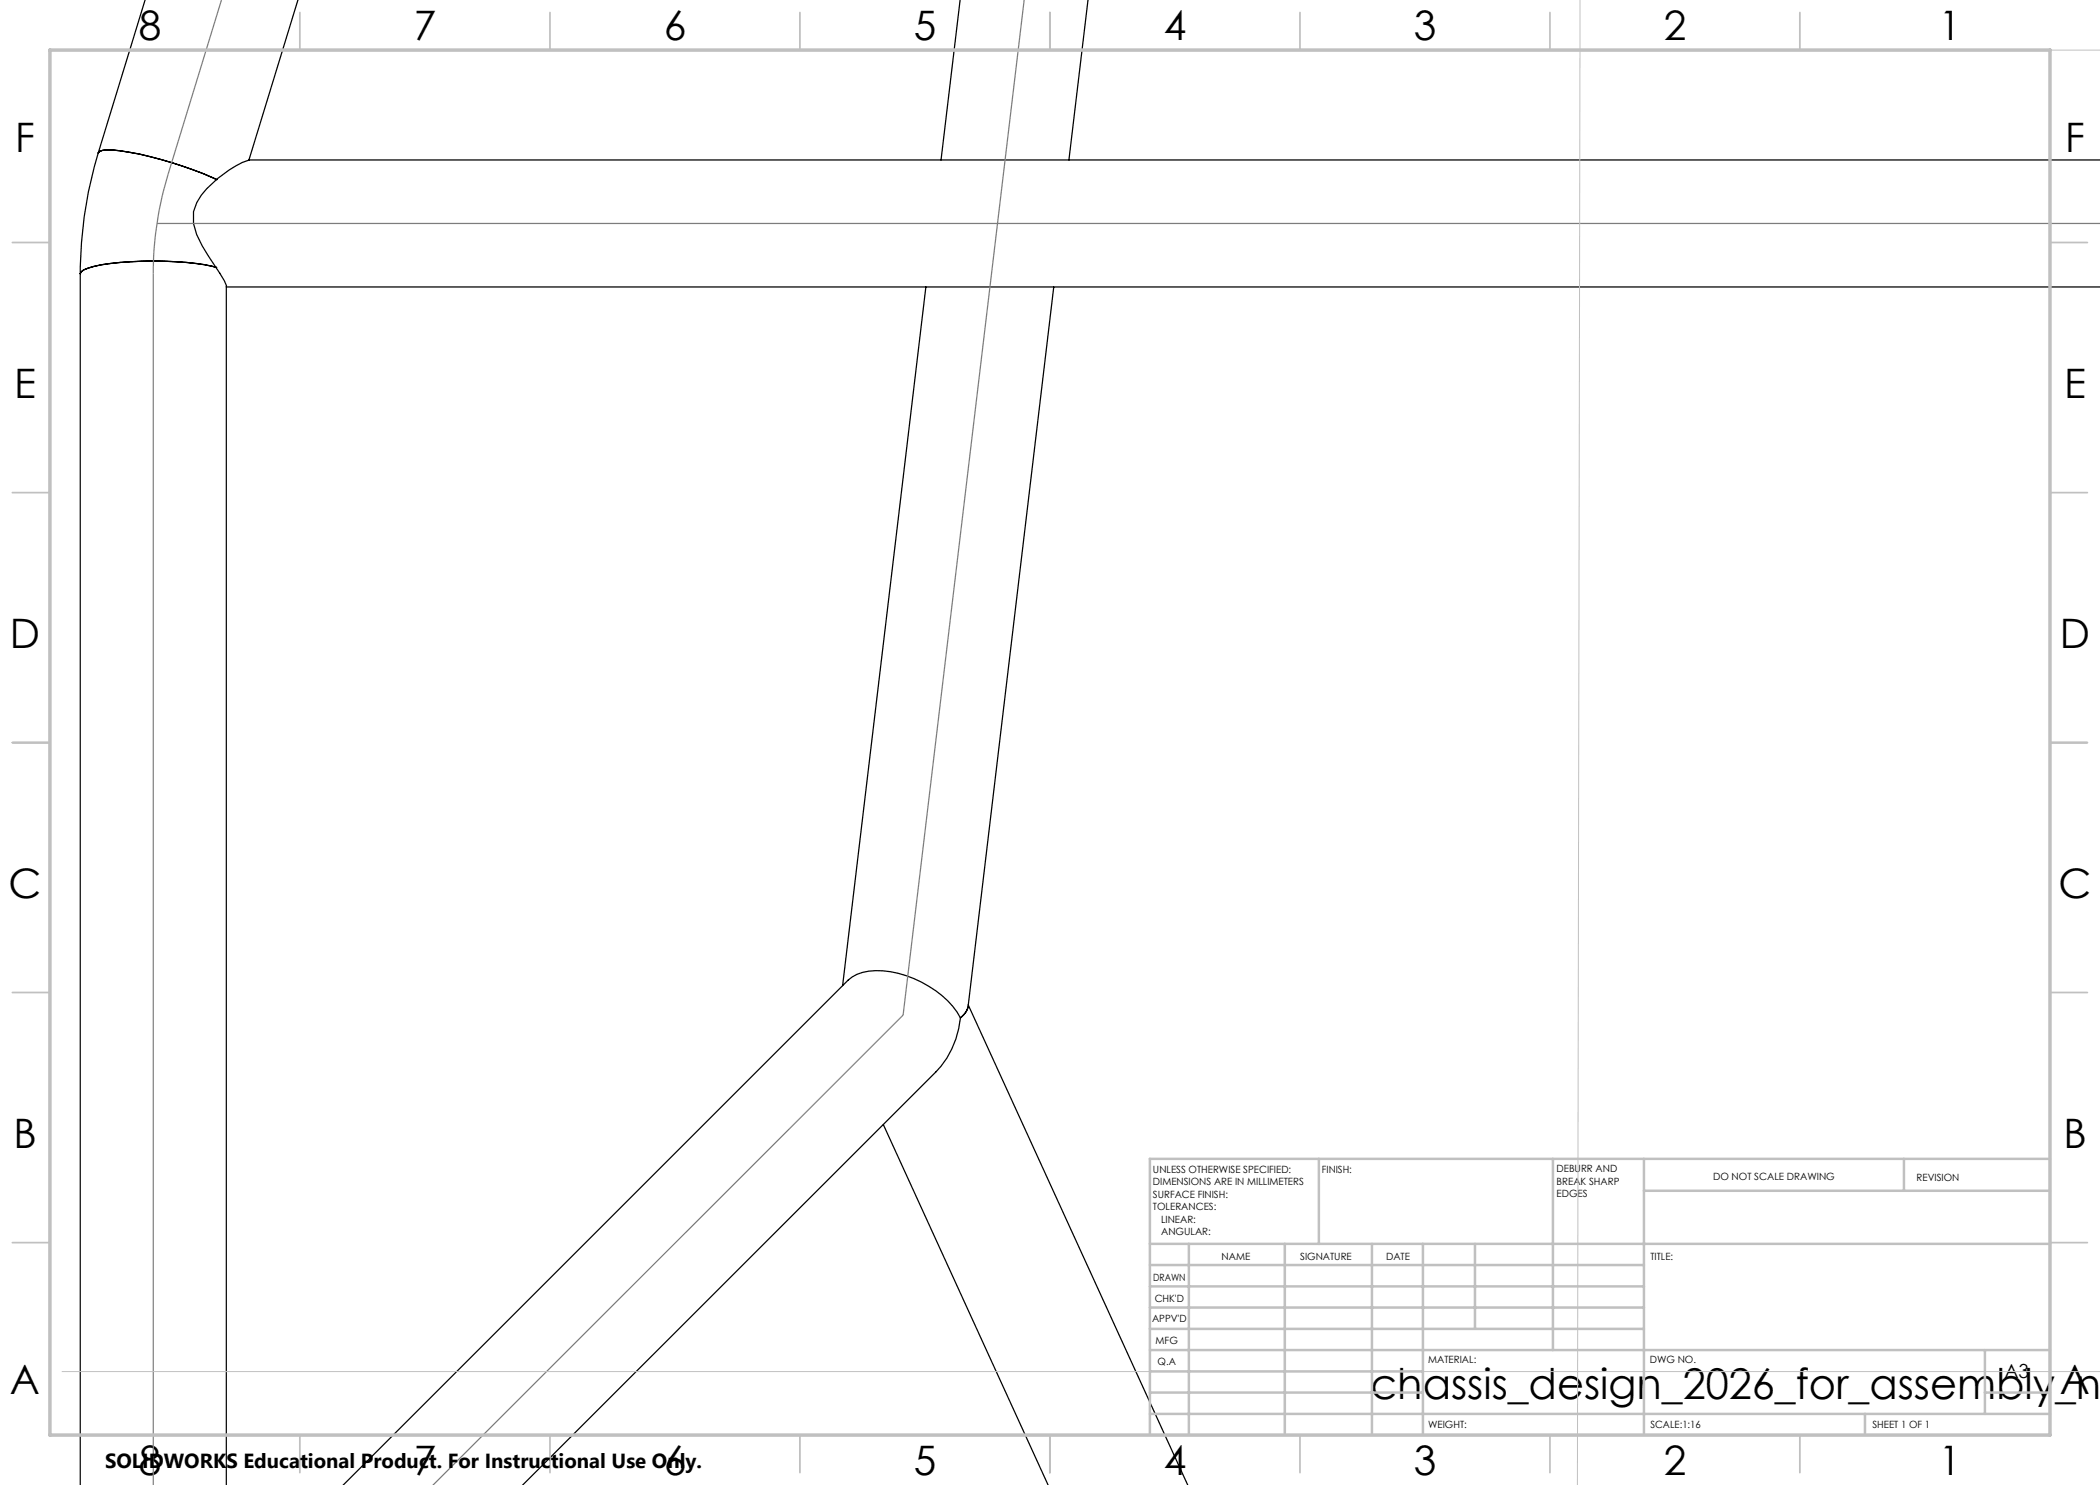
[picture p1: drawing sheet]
<svg xmlns="http://www.w3.org/2000/svg" width="420mm" height="297mm" viewBox="0 0 420 297" stroke-linecap="round" stroke-linejoin="round" font-family="sans-serif">
<g fill="none" stroke="#000" stroke-width=".25">
<path d="M29 0l-9.4 30.6M59.6 0l-9.8 32M192 0l-3.8 32M217.6 0l-3.8 32M19.6 30.6a82.9 82.9 0 0 0-3.5 24.1M19.6 30.6l.4-.3a8.5 8.5 0 0 1 4.3-.1 75.1 75.1 0 0 1 19.1 5.7M19.6 30.6l.4-.3a8.5 8.5 0 0 1 4.3-.1 76.1 76.1 0 0 1 19.1 5.7M49.9 32a20.5 20.5 0 0 0-10.5 8.5l-.7 1.8v2.4a24.5 24.5 0 0 0 4.2 8.4 13.8 13.8 0 0 1 2.4 4.1M49.9 32h370.1M16.1 54.7v242.4M43.3 53.5a64.6 64.6 0 0 0-21.3-.8 17.9 17.9 0 0 0-5.2 1.3l-.6 .4-.1 .3M43.4 53.5a56.1 56.1 0 0 0-17.3-1.2 27.1 27.1 0 0 0-9.3 1.7l-.6 .4-.1 .3"/>
<path d="M45.3 57.2v239.9M45.3 57.4h374.7M185.2 57.4l-16.7 139.7M210.7 57.4l-17.1 144M192.1 203.6a18.1 18.1 0 0 1-5 10.8l-82.6 82.7M192.1 203.6a19.8 19.8 0 0 0-12.5-8.9 13.4 13.4 0 0 0-8.2 .2l-1.8 1.1-101 101.1M193.6 201.4l-.8 1.5-.7 .7M193.6 201.4a3.7 3.7 0 0 1-1.5 2.2M193.6 201l44 96.1M176.7 224.9l32.9 72.2"/>
</g>
<path d="M44.3 0l-10.7 34.9a69.2 69.2 0 0 0-2.9 19.8v242.4M204.8 0l-24.2 203-94 94.1M31.4 44.7h388.6" fill="none" stroke="#808080" stroke-width=".25"/>
<path d="M316 0l-.5 297.1M10 10h410M12.4 274.3h407.6" fill="none" stroke="#c0c0c0" stroke-width=".2"/>
<g fill="none" stroke="#c0c0c0" stroke-width=".35">
<path d="M60 2.5v7.5M110 2.5v7.5M160 2.5v7.5M210 2.5v7.5M260 2.5v7.5M310 2.5v7.5M360 2.5v7.5M2.5 48.5h7.5M410 48.5h7.5M2.5 98.5h7.5M410 98.5h7.5M2.5 148.5h7.5"/>
<path d="M410 148.5h7.5M2.5 198.5h7.5M410 198.5h7.5M2.5 248.5h7.5M410 248.5h7.5M60 287v7.5M110 287v7.5M160 287v7.5M210 287v7.5M260 287v7.5M310 287v7.5M360 287v7.5"/>
</g>
<g fill="none" stroke="#c0c0c0" stroke-width=".5">
<path d="M263.8 231.8v17M310.6 231.8v38.2M328.8 231.8v55.2M328.8 238.2h81.2M380.8 231.8v6.4M410 231.8h-180v55.2M230 248.8h180M230 257.3h98.8M230 253h98.8M237.8 248.8v38.2M257 248.8v38.2M274.4 248.8v38.2"/>
<path d="M284.6 248.8v38.2M295 248.8v17M230 265.8h98.8M230 261.5h98.8M230 278.5h54.6M230 274.3h54.6M230 270h180M397 278.5h13M397 270v12.8M230 282.8h180M373 282.8v4.2"/>
</g>
<path d="M10 10h400v277h-400z" fill="none" stroke="#c0c0c0" stroke-width=".7"/>
<text font-size="8.5" x="274.1" y="279.7">chassis_design_2026_for_assembly_ne</text>
<g font-size="8.1">
<text x="27.7" y="8">8</text>
<text x="82.7" y="8">7</text>
<text x="132.7" y="8">6</text>
<text x="182.7" y="8">5</text>
<text x="232.7" y="8">4</text>
<text x="282.7" y="8">3</text>
<text x="332.7" y="8">2</text>
<text x="387.7" y="8">1</text>
<text x="3" y="30.4">F</text>
<text x="413" y="30.4">F</text>
<text x="2.8" y="79.6">E</text>
<text x="412.8" y="79.6">E</text>
<text x="2" y="129.6">D</text>
<text x="412" y="129.6">D</text>
<text x="1.7" y="179.6">C</text>
<text x="411.7" y="179.6">C</text>
<text x="2.7" y="229.6">B</text>
<text x="412.7" y="229.6">B</text>
<text x="2" y="278.9">A</text>
<text x="412" y="278.9">A</text>
<text x="27.7" y="295">8</text>
<text x="82.7" y="295">7</text>
<text x="132.7" y="295">6</text>
<text x="182.7" y="295">5</text>
<text x="232.7" y="295">4</text>
<text x="282.7" y="295">3</text>
<text x="332.7" y="295">2</text>
<text x="387.7" y="295">1</text>
</g>
<text font-size="4.1" x="21" y="293.7">SOLIDWORKS Educational Product. For Instructional Use Only.</text>
<text font-size="3.9" x="400.9" y="275.5">A3</text>
<g font-size="2">
<text x="230.6" y="234.6">UNLESS OTHERWISE SPECIFIED:</text>
<text x="230.6" y="237.1">DIMENSIONS ARE IN MILLIMETERS</text>
<text x="230.6" y="239.6">SURFACE FINISH:</text>
<text x="264.4" y="234.6">FINISH:</text>
<text x="311.3" y="234.5">DEBURR AND</text>
<text x="311.3" y="237">BREAK SHARP</text>
<text x="311.3" y="239.5">EDGES</text>
<text x="342.6" y="236">DO NOT SCALE DRAWING</text>
<text x="383.3" y="236.2">REVISION</text>
<text x="230.6" y="242.1">TOLERANCES:</text>
<text x="232.2" y="244.6">LINEAR:</text>
<text x="232.2" y="247.1">ANGULAR:</text>
<text x="244.3" y="252">NAME</text>
<text x="260" y="251.9">SIGNATURE</text>
<text x="277.2" y="251.9">DATE</text>
<text x="330.1" y="251.9">TITLE:</text>
<text x="230.6" y="256.1">DRAWN</text>
<text x="230.9" y="260.3">CHK'D</text>
<text x="230.4" y="264.4">APPV'D</text>
<text x="231.1" y="268.8">MFG</text>
<text x="231.5" y="273">Q.A</text>
<text x="285.6" y="272.5">MATERIAL:</text>
<text x="330" y="272.5">DWG NO.</text>
<text x="285.6" y="285.5">WEIGHT:</text>
<text x="330.1" y="285.6">SCALE:1:16</text>
<text x="374.5" y="285.6">SHEET 1 OF 1</text>
</g>
</svg>
